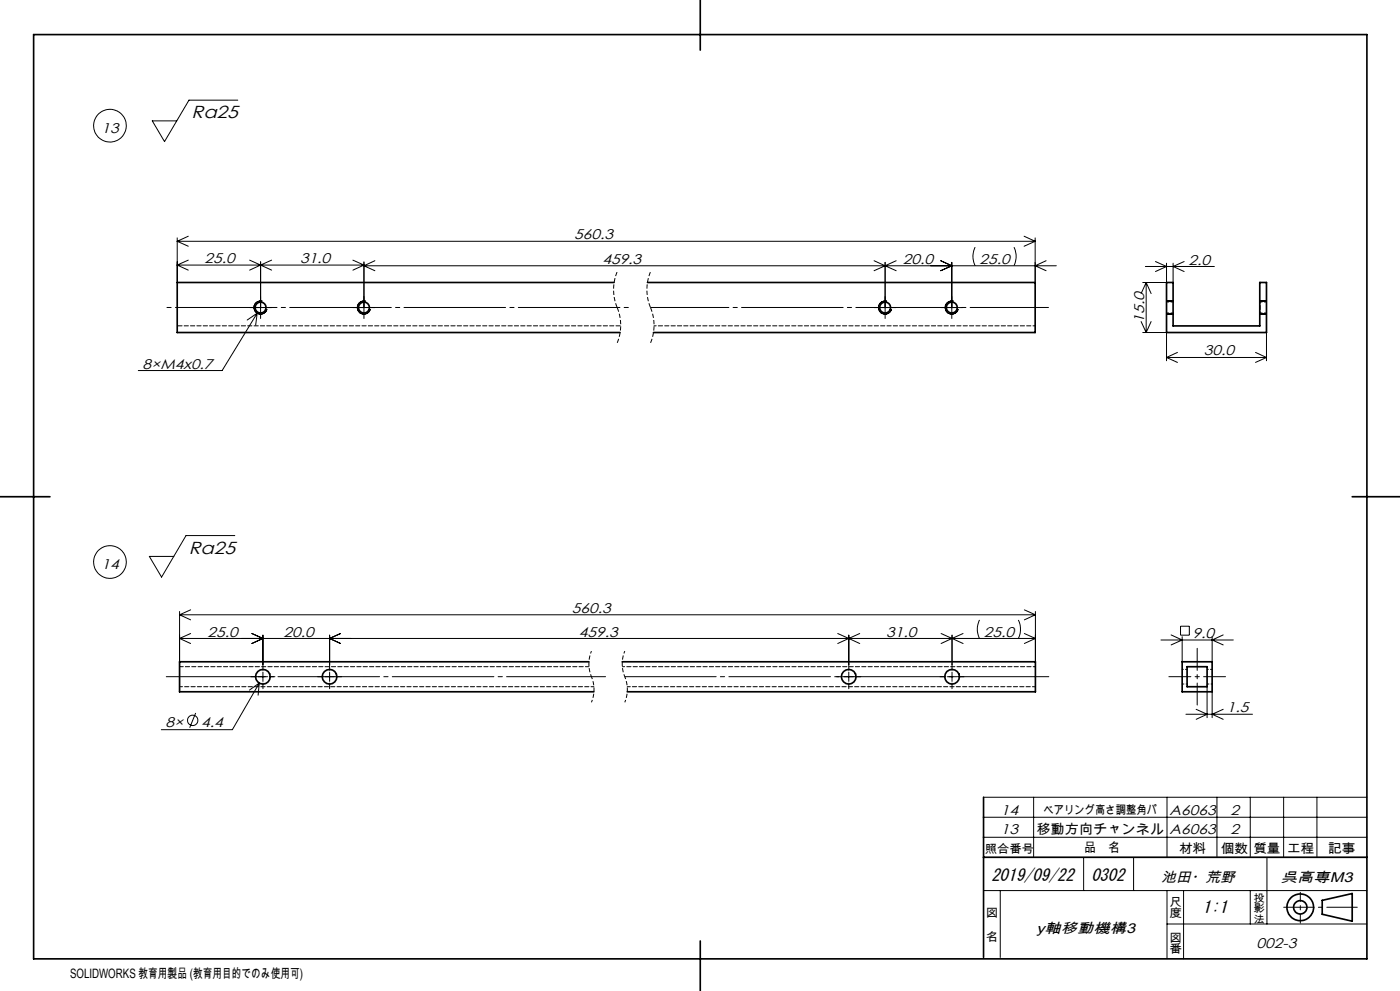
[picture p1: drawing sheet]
<svg xmlns="http://www.w3.org/2000/svg" width="420mm" height="297mm" viewBox="0 0 420 297" stroke-linecap="round" stroke-linejoin="round" font-family="sans-serif">
<g fill="none" stroke="#000" stroke-width=".3">
<path d="M71.3 30h-14.6l-7.3 12.4-3.7-6.2h7.3M53.2 71.3v13.4M53.2 79.4h56M53.2 79.4l3.3 1.6M53.2 72.3h257.4M53.2 72.3l3.3 1.5M56.5 78l-3.3 1.4M56.5 70.8l-3.3 1.5M74.9 78l3.3 1.4M78.2 78.5v15.1M78.2 79.4l-3.3 1.6M78.2 79.4l3.3 1.6"/>
<path d="M81.5 78l-3.3 1.4M105.9 78l3.3 1.4M109.2 79.7h207.7M109.2 79.7l3.3 1.4M109.2 78.5v15.1M109.2 79.4l-3.3 1.6M112.5 78.1l-3.3 1.6M262.2 78.1l3.3 1.6M265.5 78.6v15M265.5 79.7l3.4 1.4M265.5 79.7l-3.3 1.4M268.9 78.1l-3.4 1.6"/>
<path d="M282.2 78.1l3.3 1.6-3.3 1.4M285.5 78.6v15M292.6 74.1a6.1 6.1 0 0 0 0 5.6M304.2 74.1a6.4 6.4 0 0 1 0 5.6M307.2 70.8l3.4 1.5M310.6 71.3v13.4M310.6 72.3l-3.4 1.5M313.8 78.1l-3.2 1.6 3.2 1.4M343.6 79.9h20.7M346.6 78.4l3.4 1.5-3.4 1.5M350 78.9v5.8h-7.2M351.9 78.9v5.8"/>
<path d="M355.2 78.4l-3.3 1.5 3.3 1.5M74.9 92.2h1.4M76.8 92.2h2.8M77.2 93.9l-10.6 17.2h-25.1M77.2 93.9l-3 2M77.2 93.9l-.5 3.6M78.2 94.1v1.4M78.7 90.2a2 2 0 0 0-2.5 1.4 2 2 0 0 0 1.5 2.5 2 2 0 0 0 2.4-1.4M80.1 92.2h1.4M105.9 92.2h1.4M107.8 92.2h2.8M109.2 94.1v1.4"/>
<path d="M109.7 90.2a2 2 0 0 0-2.4 1.4 2 2 0 0 0 1.4 2.5 2 2 0 0 0 2.4-1.4M111.1 92.2h1.4M262.2 92.2h1.4M264.1 92.2h2.8M265.5 94.1v1.4M266.1 90.2a2 2 0 0 0-2.5 1.4 2 2 0 0 0 1.4 2.5 2 2 0 0 0 2.5-1.4M267.4 92.2h1.4M282.2 92.2h1.4M284.1 92.2h2.8M285.5 94.1v1.4M286.1 90.2a2 2 0 0 0-2.5 1.4 2 2 0 0 0 1.4 2.5 2 2 0 0 0 2.5-1.4M287.4 92.2h1.4"/>
<path d="M342.3 96.4l1.6 3.3M342.8 99.7h7.2v8.4M343.9 84.7v15M343.9 84.7l1.4 3.3M343.9 84.7l-1.6 3.3M345.3 96.4l-1.4 3.3M350 94.2h1.9M350 90.2h1.9M377.9 94.2h2M377.9 90.2h2M379.9 99.7v8.4M350 107.1h29.9"/>
<path d="M350 107.1l3.2 1.5M353.2 105.6l-3.2 1.5M376.7 105.6l3.2 1.5M379.9 107.1l-3.2 1.5M70.4 160.5h-14.6l-7.3 12.5-3.7-6.2h7.3M53.9 191.3h256.7M53.9 191.3l3.3 1.6M53.9 183.3v15M53.9 184.3h256.7M53.9 184.3l3.3 1.5M57.2 182.8l-3.3 1.5M57.2 189.9l-3.3 1.4"/>
<path d="M75.6 189.9l3.3 1.4-3.3 1.6M78.9 190.4v10.5M98.9 190.4v10.5M102.2 189.9l-3.3 1.4 3.3 1.6M251.3 189.9l3.3 1.4M254.6 190.4v10.5M254.6 191.3l-3.3 1.6M254.6 191.3l3.3 1.6M257.9 189.9l-3.3 1.4M282.3 189.9l3.3 1.4M285.6 190.4v10.5M285.6 191.3l3.3 1.6"/>
<path d="M285.6 191.3l-3.3 1.6M288.9 189.9l-3.3 1.4M293.9 185.8a6.1 6.1 0 0 0 0 5.5M305.5 185.8a6.4 6.4 0 0 1 0 5.5M307.3 189.9l3.3 1.4M307.3 182.8l3.3 1.5M310.6 183.3v15M310.6 191.3l-3.3 1.6M310.6 184.3l-3.3 1.5M348.3 191.8h21.7M351.3 190.3l3.3 1.5-3.3 1.5M354.2 187.7h2.6v2.7h-2.6z"/>
<path d="M354.6 190.8v7.5M363.6 190.8v7.5M367 190.3l-3.4 1.5 3.4 1.5M58.7 213.7l-1.8 4.4M75.3 202.8h1.7M77.5 202.8h2.8M77.8 204.7l-8.1 14h-21.3M77.8 204.7l-3 2.1M77.8 204.7l-.4 3.6M78.9 201.4v2.8M78.9 204.7v1.7M80.8 202.8h1.7"/>
<path d="M95.3 202.8h1.7M97.5 202.8h2.8M98.9 201.4v2.8M98.9 204.7v1.7M100.8 202.8h1.7M251 202.8h1.7M253.2 202.8h2.8M254.6 201.4v2.8M254.6 204.7v1.7M256.5 202.8h1.7M282 202.8h1.7M284.2 202.8h2.8"/>
<path d="M285.6 201.4v2.8M285.6 204.7v1.7M287.5 202.8h1.7M355.8 214.1h19.9M358.8 212.6l3.3 1.5-3.3 1.5M362.1 205.8v9.3M363.6 207.3v7.8M367 212.6l-3.4 1.5 3.4 1.5M295.1 238.9h115M310.1 238.9v18M350.1 238.9v18M365.1 238.9v18"/>
<path d="M375.1 238.9v18M385.1 238.9v18M395.1 238.9v18M295.1 250.9h115M295.1 244.9h115M325.1 256.9v10M340.1 256.9v10M380.1 256.9v20M295.1 266.9h115M300.1 266.9v20M350.1 276.9h60M350.1 266.9v20.4"/>
<path d="M355.1 266.9v20.5M375.1 266.9v10"/>
<circle cx="33" cy="37.7" r="4.9"/>
<circle cx="33" cy="168.4" r="4.9"/>
<circle cx="57.8" cy="215.9" r="1.55"/>
</g>
<path d="M185.1 81.5a13.9 13.9 0 0 0 0 10.6M185.1 92.1a13.9 13.9 0 0 1 0 10.7M195.1 81.5a13.9 13.9 0 0 0 0 10.6M195.1 92.1a13.9 13.9 0 0 1 0 10.7" fill="none" stroke="#000" stroke-width=".3" stroke-dasharray="1.3 .6" stroke-dashoffset="-.1" stroke-linecap="butt"/>
<path d="M177.4 195.1a10 10 0 0 0 0 7.7M187.4 195.1a10 10 0 0 0 0 7.7M177.4 202.8a10 10 0 0 1 0 7.7M187.4 202.8a10 10 0 0 1 0 7.7" fill="none" stroke="#000" stroke-width=".3" stroke-dasharray="1.3 .6" stroke-dashoffset=".5" stroke-linecap="butt"/>
<g fill="none" stroke="#000" stroke-width=".5">
<path d="M10.1 10.4h400v277h-400zM210.1 0v15M184.2 84.7h-131v15h132.8M194.2 84.7h116.4v15h-114.6M350 84.7h1.9v13h26v-13h2v15h-29.9zM0 148.9h15M405.7 148.9h14.3M176.7 198.3h-122.8v9h124.3M186.7 198.3h123.9v9h-122.4M354.6 198.3h9v9h-9zM356.1 199.8h6v6h-6zM295.1 238.9v48"/>
<path d="M295.1 256.9h115M396.7 269.8l9-2v8.3l-9-2.1zM210.1 282v15"/>
<circle cx="78.2" cy="92.2" r="1.65"/>
<circle cx="109.2" cy="92.2" r="1.65"/>
<circle cx="265.5" cy="92.2" r="1.65"/>
<circle cx="285.5" cy="92.2" r="1.65"/>
<circle cx="78.9" cy="202.8" r="2.2"/>
<circle cx="98.9" cy="202.8" r="2.2"/>
<circle cx="254.6" cy="202.8" r="2.2"/>
<circle cx="285.6" cy="202.8" r="2.2"/>
<circle cx="390.1" cy="271.9" r="4"/>
<circle cx="390.1" cy="271.9" r="2"/>
</g>
<path d="M359.2 194.3v17M350.7 202.8h17" fill="none" stroke="#000" stroke-width=".3" stroke-dasharray="30.5 1.3 1.3 1.3" stroke-dashoffset="23.9"/>
<path d="M181.7 202.8h-131.8" fill="none" stroke="#000" stroke-width=".3" stroke-dasharray="30.5 1.3 1.3 1.3" stroke-dashoffset=".8"/>
<path d="M314.6 202.8h-127.2" fill="none" stroke="#000" stroke-width=".3" stroke-dasharray="30.5 1.3 1.3 1.3" stroke-dashoffset="3.1"/>
<path d="M390.1 276.7v-9.3" fill="none" stroke="#000" stroke-width=".3" stroke-dasharray="30.5 1.3 1.3 1.3" stroke-dashoffset="27.8"/>
<path d="M385.1 271.9h22.1" fill="none" stroke="#000" stroke-width=".3" stroke-dasharray="30.5 1.3 1.3 1.3" stroke-dashoffset="21.3"/>
<path d="M189.4 92.1h-140.2" fill="none" stroke="#000" stroke-width=".3" stroke-dasharray="30.5 1.3 1.3 1.3" stroke-dashoffset="-3.4"/>
<path d="M314.6 92.1h-119.5" fill="none" stroke="#000" stroke-width=".3" stroke-dasharray="30.5 1.3 1.3 1.3" stroke-dashoffset="7"/>
<path d="M378 90.1v4" fill="none" stroke="#000" stroke-width=".3" stroke-dasharray="1.3 .6" stroke-dashoffset=".5"/>
<path d="M310.6 97.6h-114.4M350 93.8h2M352 90.5h-2M378 93.8h2M380 90.5h-2M186.7 199.8h123.9" fill="none" stroke="#000" stroke-width=".3" stroke-dasharray="1.3 .6" stroke-dashoffset=".6"/>
<path d="M186.2 97.6h-133" fill="none" stroke="#000" stroke-width=".3" stroke-dasharray="1.3 .6" stroke-dashoffset="-.1"/>
<path d="M53.9 205.8h124.3M188.2 205.8h122.4" fill="none" stroke="#000" stroke-width=".3" stroke-dasharray="1.3 .6" stroke-dashoffset=".4"/>
<path d="M53.9 199.8h122.8" fill="none" stroke="#000" stroke-width=".3" stroke-dasharray="1.3 .6" stroke-dashoffset=".2"/>
<path d="M354.7 205h1.5M356.2 200.6h-1.5M362.2 205h1.5M363.7 200.6h-1.5" fill="none" stroke="#000" stroke-width=".3" stroke-dasharray="1.3 .6" stroke-dashoffset=".8"/>
<g font-size="5.2">
<text x="57.5" y="35.5">Ra25</text>
<text x="56.6" y="166">Ra25</text>
</g>
<g font-size="5.1">
<text x="297.4" y="263.9">2019/09/22</text>
<text x="327.4" y="263.9">0302</text>
<text x="360.8" y="273.5">1:1</text>
</g>
<g font-size="4.2">
<text x="30.4" y="39.7">13</text>
<text x="172.3" y="71.7">560.3</text>
<text x="61.4" y="78.9">25.0</text>
<text x="90" y="78.9">31.0</text>
<text x="180.7" y="79">459.3</text>
<text x="270.9" y="79">20.0</text>
<text x="293.9" y="79">25.0</text>
<text x="356.6" y="79.3">2.0</text>
<text x="343.3" y="96.7" transform="rotate(-90 343.3 96.7)">15.0</text>
<text x="361.2" y="106.5">30.0</text>
<text x="42.8" y="110.5">8×M4x0.7</text>
<text x="30.4" y="170.5">14</text>
<text x="171.6" y="183.7">560.3</text>
<text x="62.3" y="190.8">25.0</text>
<text x="85.1" y="190.8">20.0</text>
<text x="173.7" y="190.8">459.3</text>
<text x="265.8" y="190.8">31.0</text>
<text x="295.2" y="190.8">25.0</text>
<text x="357.8" y="191.2">9.0</text>
<text x="368" y="213.5">1.5</text>
<text x="49.7" y="218">8×</text>
<text x="60.4" y="218">4.4</text>
<text x="300.3" y="244.1">14</text>
<text x="350.9" y="244.1">A6063</text>
<text x="369.1" y="244.1">2</text>
<text x="300.3" y="249.9">13</text>
<text x="350.9" y="249.9">A6063</text>
<text x="369.1" y="249.9">2</text>
<text x="348.4" y="264.4">池田・荒野</text>
<text x="384.2" y="264.4">呉高専M3</text>
<text x="310.9" y="279.7">y軸移動機構3</text>
<text x="377" y="284.1">002-3</text>
</g>
<text font-size="4.1" x="310.9" y="249.9">移動方向チャンネル</text>
<g font-size="3.9">
<text x="325.2" y="255.5">品　名</text>
<text x="353.7" y="255.6">材料</text>
<text x="366.2" y="255.6">個数</text>
<text x="376" y="255.6">質量</text>
<text x="386.1" y="255.6">工程</text>
<text x="398.4" y="255.6">記事</text>
<text x="21" y="293">SOLIDWORKS 教育用製品 (教育用目的でのみ使用可)</text>
</g>
<g font-size="3.5">
<text x="313" y="244">ベアリング高さ調整角パ</text>
<text x="295.4" y="255.6">照合番号</text>
<text x="295.8" y="274.9">図</text>
<text x="350.8" y="271.4">尺</text>
<text x="350.8" y="274.9">度</text>
<text x="295.8" y="282">名</text>
<text x="350.8" y="282.2">図</text>
<text x="350.8" y="285.8">番</text>
</g>
<g font-size="3.2">
<text x="376" y="270.2">投</text>
<text x="376" y="273.4">影</text>
<text x="376" y="276.5">法</text>
</g>
</svg>
